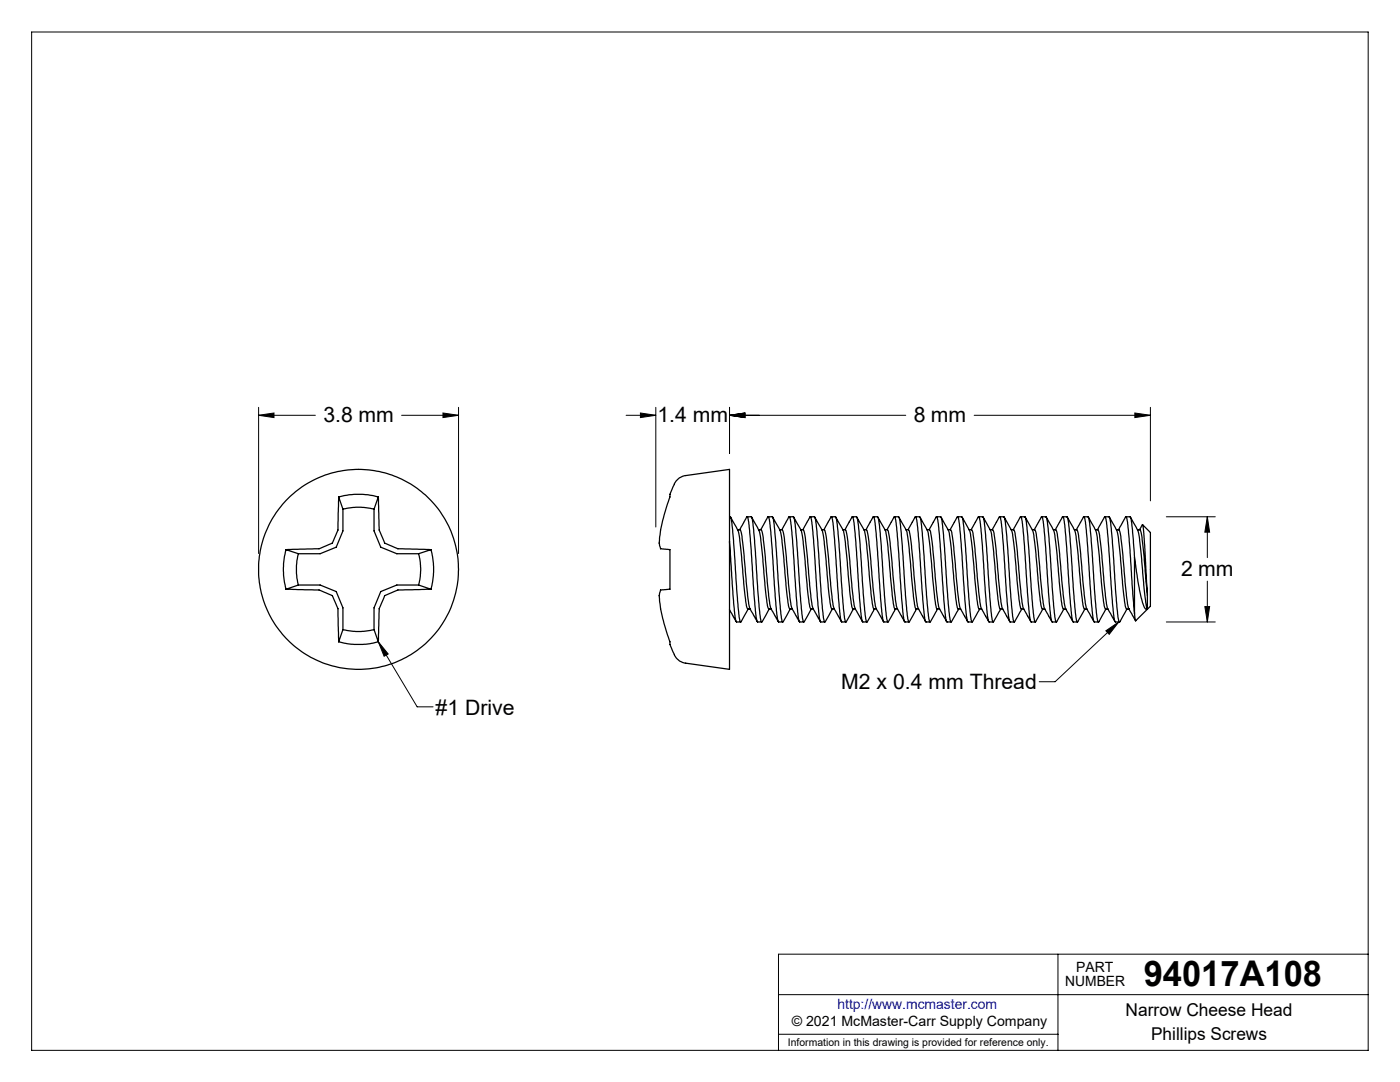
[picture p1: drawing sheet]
<svg xmlns="http://www.w3.org/2000/svg" width="279mm" height="216mm" viewBox="0 0 279 216" stroke-linecap="round" stroke-linejoin="round" font-family="sans-serif">
<g fill="none" stroke="#000" stroke-width=".2">
<path d="M6.3 6.4h266.7v203.2h-266.7zM51.6 82.9l3.1-.5v.9zM51.6 81.3v29.2M51.6 82.9h11.3M80.2 82.9h11.3M88.4 82.4l3.1 .5-3.1 .4zM91.5 81.3v29.2M125 82.9h5.9M127.8 82.4l3.1 .5-3.1 .4zM130.9 81.3v23.9M145.6 82.9l3.1-.5v.9zM145.6 82.9h35.2"/>
<path d="M145.6 81.3v9.2M194.4 82.9h35.2M226.5 82.4l3.1 .5-3.1 .4zM229.6 81.3v18.6M232.8 103.1h9.7M240.9 103.1l.5 3.1h-.9zM240.9 103.1v8.2M240.9 116v8.1M75.5 128.1l2 2.4-.8 .5zM75.5 128.1l7.8 12.9h3.1M220.7 125.9l2.6-1.8-1.9 2.5zM223.3 124.1l-12.7 11.9h-3.2"/>
<path d="M232.8 124.1h9.7M240.5 121h.9l-.5 3.1zM155.4 198.5h117.6M211.1 190.4v19.2M273 190.4h-117.6v19.2M155.4 206.4h55.7"/>
</g>
<g fill="#000">
<path d="M51.6 82.9l3.1-.5v.9zM88.4 82.4l3.1 .5-3.1 .4zM127.8 82.4l3.1 .5-3.1 .4zM145.6 82.9l3.1-.5v.9zM145.6 82.9l3.1-.5v.9zM226.5 82.4l3.1 .5-3.1 .4zM240.9 103.1l.5 3.1h-.9zM240.5 121h.9l-.5 3.1z"/>
<path d="M75.5 128.1l2 2.4-.8 .5zM220.7 125.9l2.6-1.8-1.9 2.5z"/>
</g>
<g fill="none" stroke="#000" stroke-width=".25">
<path d="M67.6 99.2l-.1 4.2a6.7 6.7 0 0 1-.6 3.7l-.3 .6a.97 .97 0 0 1-.9 1l-.4 .1a5.6 5.6 0 0 1-3.5 .7l-4.7 .2M67.6 99.2a15 15 0 0 1 7.9 0M67.6 99.2l.8 2.4M75.5 99.2l.1 4.6a6.8 6.8 0 0 0 1.1 4.3l.1 .3 1 .4a5.8 5.8 0 0 0 3.5 .7l4.7 .2M75.5 99.2l-.9 2.4M135.1 95.7l.5-.4 1.1-.4 8.9-1.2v39.9l-8.8-1.3a3.3 3.3 0 0 1-2.6-2.4l-.5-1.3v-.5a27.1 27.1 0 0 1-2.1-9.7 .62 .62 0 0 1 .7-.7l1.4-.1v-7.1a.61 .61 0 0 0 0-.7 .61 .61 0 0 0-.8-.2l-.5-.1a.56 .56 0 0 1-.7-.6 18.8 18.8 0 0 1 .9-6.5l1.1-3.4a5.9 5.9 0 0 1 1-2.7zM57.1 109.7a15 15 0 0 0 0 7.9M57.1 117.6l4.2 .1a6.7 6.7 0 0 1 3.7 .6l.7 .3a.96 .96 0 0 1 .9 .9l.1 .3a5.6 5.6 0 0 1 .8 3.6l.1 4.7M57.1 109.7l2.4 .8M59.5 110.5a12.8 12.8 0 0 0 0 6.2M59.5 116.7h4.4l3.2 1.3 1.3 3.3v4.3M59.5 116.7l-2.4 .9"/>
<path d="M68.4 101.6a12.6 12.6 0 0 1 6.2 0M68.4 101.6v4.3l-1.3 3.3-3.2 1.3h-4.4M74.6 101.6v4.3l1.4 3.3 3.2 1.3h4.3M83.5 110.5a11.7 11.7 0 0 1 0 6.2M83.5 116.7h-4.3l-3.2 1.3-1.4 3.3v4.3M83.5 116.7l2.5 .9M86 117.6l-4.2 .1a6.7 6.7 0 0 0-3.7 .6l-.7 .3a.9 .9 0 0 0-.9 .9l-.1 .3a5.6 5.6 0 0 0-.8 3.6l-.1 4.7M86 109.7a15 15 0 0 1 0 7.9M86 109.7l-2.5 .8M145.6 103.1h.2l.1 .5 .3 2.2 1.2 16.3a3.1 3.1 0 0 0 .4 2l1.5-2.6M145.6 108l1.1 15 .3 1.1h.8M145.8 103.2l1.2 2.1a9.6 9.6 0 0 1 .8 4l1 10.4a2.85 2.85 0 0 0 .5 1.8"/>
<path d="M147.2 105.7h.5a5.4 5.4 0 0 1 .5 2.7l1.1 11.2a7.9 7.9 0 0 0 1.4 3.7l.4 .7M147.6 105.7l1.4-2.6a2.26 2.26 0 0 1 .5 1.8l1.4 18.1 .3 1.1h.8M149.1 103.1h.8a14 14 0 0 1 .7 4.4l1 14.6a3.1 3.1 0 0 0 .4 2l1.5-2.6M150 103.2l1.2 2.1a9.6 9.6 0 0 1 .8 4l1 10.4a2.85 2.85 0 0 0 .5 1.8M151.4 105.7h.5a5.4 5.4 0 0 1 .5 2.7l1.1 11.2a7.9 7.9 0 0 0 1.4 3.7l.4 .7M151.8 105.7l1.5-2.6a7.5 7.5 0 0 1 .5 3.1l1.2 16.2 .4 1.7h.8M153.3 103.1h.8a14 14 0 0 1 .7 4.4l1 14.6a3.1 3.1 0 0 0 .4 2l1.5-2.6M154.2 103.2l1.2 2a8 8 0 0 1 .8 3.8l1 10.4a3.7 3.7 0 0 0 .5 2.1h.4M155.6 105.7h.5a5.4 5.4 0 0 1 .5 2.7l1.1 10.9a7.1 7.1 0 0 0 1.4 3.9l.4 .8M156 105.7l1.5-2.6a22.2 22.2 0 0 1 .8 5.9l1 14.2 .3 .9h.8M157.5 103.1h.8a14 14 0 0 1 .7 4.4l1 14.6a3.1 3.1 0 0 0 .4 2l1.5-2.6M158.4 103.2l1.2 2a10.2 10.2 0 0 1 .8 4.4l1 9.8a3.7 3.7 0 0 0 .5 2.1h.4"/>
<path d="M159.8 105.7h.5M160.2 105.7l1.5-2.6a22.2 22.2 0 0 1 .8 5.9l1 14.2 .3 .9h.8M160.3 105.7a5.4 5.4 0 0 1 .5 2.7l1.1 10.9a7.1 7.1 0 0 0 1.4 3.9l.4 .8M161.7 103.1h.8a14 14 0 0 1 .7 4.4l1 14.6a3.1 3.1 0 0 0 .4 2l1.5-2.6M162.6 103.2l1.2 2a10.2 10.2 0 0 1 .8 4.4l1 9.8a3.7 3.7 0 0 0 .5 2.1h.4M164 105.7h.5M164.4 105.7l1.5-2.6a7.7 7.7 0 0 1 .5 3.4l1.3 16.7 .3 .9h.8M164.5 105.7a5.9 5.9 0 0 1 .6 3l1 10.6a7.1 7.1 0 0 0 1.4 3.9l.4 .8M165.9 103.1h.8a14 14 0 0 1 .7 4.4l1 14.4a4 4 0 0 0 .4 2.2l1.5-2.6M166.8 103.2l1.2 2a10.2 10.2 0 0 1 .8 4.4l1 9.8a3.7 3.7 0 0 0 .5 2.1h.4M168.2 105.7h.5a6.9 6.9 0 0 1 .6 3.3l1 10.3a9.1 9.1 0 0 0 1.5 4.1l.3 .6M168.6 105.7l1.5-2.6a7.5 7.5 0 0 1 .5 3.1l1.2 16.5 .3 1.3 .9 .1"/>
<path d="M170.1 103.1h.8a14 14 0 0 1 .7 4.4l1 14.4a4 4 0 0 0 .4 2.2l1.5-2.6M171 103.2l1.2 2a12.1 12.1 0 0 1 .9 5.1l1 10 .3 1.2h.5M172.4 105.7h.5a6.9 6.9 0 0 1 .6 3.3l.9 10a8.8 8.8 0 0 0 1.6 4.4l.3 .6M172.8 105.7l1.5-2.6a3.4 3.4 0 0 1 .4 2.3l1.3 17.3 .3 1.3 .9 .1M174.3 103.1h.8a15.1 15.1 0 0 1 .7 4.8l1 14a4 4 0 0 0 .4 2.2l1.5-2.6M175.2 103.2l1.2 2a12.1 12.1 0 0 1 .9 5.1l1 10 .3 1.2h.5M176.6 105.7h.5a9.5 9.5 0 0 1 .7 3.9l.8 9.4a9 9 0 0 0 1.7 4.5l.2 .5M177 105.7l1.5-2.6a3 3 0 0 1 .4 2l1.3 17.6 .3 1.3 .9 .1M178.5 103.1h.8a6.9 6.9 0 0 1 .5 3.1l1.2 15.7a4 4 0 0 0 .4 2.2l1.5-2.6M179.4 103.2l1.2 2a12.1 12.1 0 0 1 .9 5.1l1 10.2 .3 1h.5M180.8 105.7l.6 .1 .3 1.3 1.1 11.9a9 9 0 0 0 1.7 4.5l.2 .5M181.2 105.7l1.5-2.6a3 3 0 0 1 .4 2l1.3 16.9a3.6 3.6 0 0 0 .4 2.1h.8"/>
<path d="M182.7 103.1h.8a6.9 6.9 0 0 1 .5 3.1l1.2 15.4a4.6 4.6 0 0 0 .4 2.5l1.5-2.6M183.6 103.2l1.1 2a12.1 12.1 0 0 1 1 5.1l1 10.2 .3 1h.5M185 105.7l.6 .1 .3 1.3 1.1 11.9a9 9 0 0 0 1.7 4.5l.2 .5M185.4 105.7l1.5-2.6a3.6 3.6 0 0 1 .5 2.3l1.2 16.6a3.6 3.6 0 0 0 .4 2.1h.8M186.9 103.1h.8a17.3 17.3 0 0 1 .7 5.2l1 13.6a4 4 0 0 0 .4 2.2l1.5-2.6M187.8 103.2l1.1 2a12.1 12.1 0 0 1 1 5.1l1 10.2 .3 1h.5M189.2 105.7h.5a16.8 16.8 0 0 1 .8 5.3l.7 8a9 9 0 0 0 1.7 4.5l.2 .5M189.6 105.7l1.5-2.6 .3 .8 .3 3 1.1 15.1a3.6 3.6 0 0 0 .4 2.1h.8M191.1 103.1h.8a17.3 17.3 0 0 1 .7 5.2l1 13.6a4 4 0 0 0 .4 2.2l1.5-2.6M192 103.2l1.1 2a12 12 0 0 1 1 4.8l1 10.5 .3 1h.5M193.4 105.7h.5a16.8 16.8 0 0 1 .8 5.3l.7 8a9 9 0 0 0 1.7 4.5l.2 .5M193.8 105.7l1.5-2.6 .3 1 .3 2.8 1.1 15.1a3.6 3.6 0 0 0 .4 2.1h.8"/>
<path d="M195.3 103.1h.9l.3 1.2 1.3 17.6a4 4 0 0 0 .4 2.2l1.5-2.6M196.2 103.2l1.1 2a12 12 0 0 1 1 4.8l1 10.5 .3 1h.5M197.6 105.7h.5a16.8 16.8 0 0 1 .8 5.3l.7 8a9 9 0 0 0 1.7 4.5l.2 .5M198 105.7l1.5-2.6 .3 1 .3 2.8 1.1 15.1a3.6 3.6 0 0 0 .4 2.1h.8M199.5 103.1h.9l.3 1.2 1.3 17.6a3.2 3.2 0 0 0 .5 2.2l1.4-2.6M200.4 103.2l1.1 2a12 12 0 0 1 1 4.8l1 10.6 .3 .9h.5M201.8 105.7h.5a16.8 16.8 0 0 1 .8 5.3l.7 8a9 9 0 0 0 1.7 4.5l.2 .5M202.2 105.7l1.5-2.6 .3 1 .3 3.1 1.1 14.8a3.6 3.6 0 0 0 .4 2.1h.8M203.7 103.1h.9l.3 1.2 1.2 16.4 .2 2.3 .3 1.1 1.5-2.6M204.6 103.2l1.1 2a8.7 8.7 0 0 1 .9 4.1l1 10.4a3.1 3.1 0 0 0 .5 1.8h.4M206 105.7h.5a16.8 16.8 0 0 1 .8 5.3l.7 8a9 9 0 0 0 1.7 4.5l.2 .5M206.4 105.7l1.5-2.6 .3 1 .3 3.1 1.2 15.8 .3 1.1h.8"/>
<path d="M207.9 103.1h.9l.3 1.2 1.2 16.4 .2 2.3 .3 1.1 1.5-2.6M208.8 103.2l1.2 2a9.5 9.5 0 0 1 .8 4.1l1 10.4a3.1 3.1 0 0 0 .5 1.8h.4M210.2 105.7h.5a16.8 16.8 0 0 1 .8 5.3l.7 8a9 9 0 0 0 1.7 4.5l.2 .5M210.6 105.7l1.5-2.6a12.6 12.6 0 0 1 .6 4.4l1.2 15.5 .3 1.1h.8M212.1 103.1h.9l.3 1.4 1 14.9 .4 3.6 .3 1.1 1.5-2.6M213 103.2l1.2 2a9.5 9.5 0 0 1 .8 4.1l1 10.4a2.85 2.85 0 0 0 .5 1.8M214.4 105.7a.63 .63 0 0 1 .8 .8l1.2 12.5a9 9 0 0 0 1.7 4.5l.2 .5M214.8 105.7l1.5-2.6a2.26 2.26 0 0 1 .4 1.8l1.4 18.1 .3 1.1h.8M216.3 103.1h.9l.3 1.4 1 14.9 .4 3.6 .3 1.1 1.5-2.6M217.2 103.2l1.2 2a9.5 9.5 0 0 1 .8 4.1l1 10.4a2.85 2.85 0 0 0 .5 1.8M218.6 105.7a.63 .63 0 0 1 .8 .8l1.2 12.5a9 9 0 0 0 1.7 4.5l.2 .5M219 105.7l1.5-2.6a2.26 2.26 0 0 1 .4 1.8l1.4 18.1 .3 1.1h.8"/>
<path d="M220.5 103.1h.9l.3 1.4 1.3 17.6a3.1 3.1 0 0 0 .4 2l1.5-2.6M221.4 103.2l1.2 2a9.5 9.5 0 0 1 .8 4.1l1 10.4a2.85 2.85 0 0 0 .5 1.8h.4M222.8 105.7h.5a5.4 5.4 0 0 1 .5 2.7l1.1 11.2a7.9 7.9 0 0 0 1.4 3.7l.3 .6M223.2 105.7l1.4-2.6a2.26 2.26 0 0 1 .5 1.8l1.3 17.5M224.7 103.1h.8a14 14 0 0 1 .7 4.4l.2 3.8M225.6 103.2l1.2 2.1a9.6 9.6 0 0 1 .8 4l.9 9.3 .2 2.2 .3 .7M226.4 111.3l.7 4.7 .8 3.9a2.3 2.3 0 0 0 .9 1.7l.2-.1M226.4 111.3v11.1M227 105.7h.5a5.4 5.4 0 0 1 .5 2.7l1 10.4M227.4 105.7l.6-1 .5 4.2 .5 9.9M228 104.7l1.6 1.6v14.7l-2.9 2.9-.3-1.5M229 118.8v2.7"/>
<path d="M67.6 128.1a15 15 0 0 0 7.9 0M68.4 125.6a12.6 12.6 0 0 0 6.2 0M68.4 125.6l-.8 2.5M74.6 125.6l.9 2.5M145.6 121.6l1.3 2.4M149.3 121.5h.4M153.5 121.5h.4M216.5 121.5h.4M220.7 121.5h.4"/>
<circle cx="71.5" cy="113.6" r="20"/>
</g>
<text font-size="7.1" x="228.3" y="196.8">94017A108</text>
<g font-size="4.2">
<text x="64.5" y="84.3">3.8 mm</text>
<text x="131.2" y="84.3">1.4 mm</text>
<text x="182.4" y="84.3">8 mm</text>
<text x="235.7" y="115">2 mm</text>
<text x="167.9" y="137.5">M2 x 0.4 mm Thread</text>
<text x="86.9" y="142.6">#1 Drive</text>
</g>
<g font-size="3.5">
<text x="224.6" y="202.8">Narrow Cheese Head</text>
<text x="229.7" y="207.5">Phillips Screws</text>
</g>
<g font-size="2.8">
<text x="212.6" y="196.8">NUMBER</text>
<text x="214.8" y="194">PART</text>
<text x="158" y="204.8">© 2021 McMaster-Carr Supply Company</text>
</g>
<text font-size="2.8" fill="#00f" x="167.1" y="201.4">http://www.mcmaster.com</text>
<text font-size="2.1" x="157.3" y="208.6">Information in this drawing is provided for reference only.</text>
</svg>
